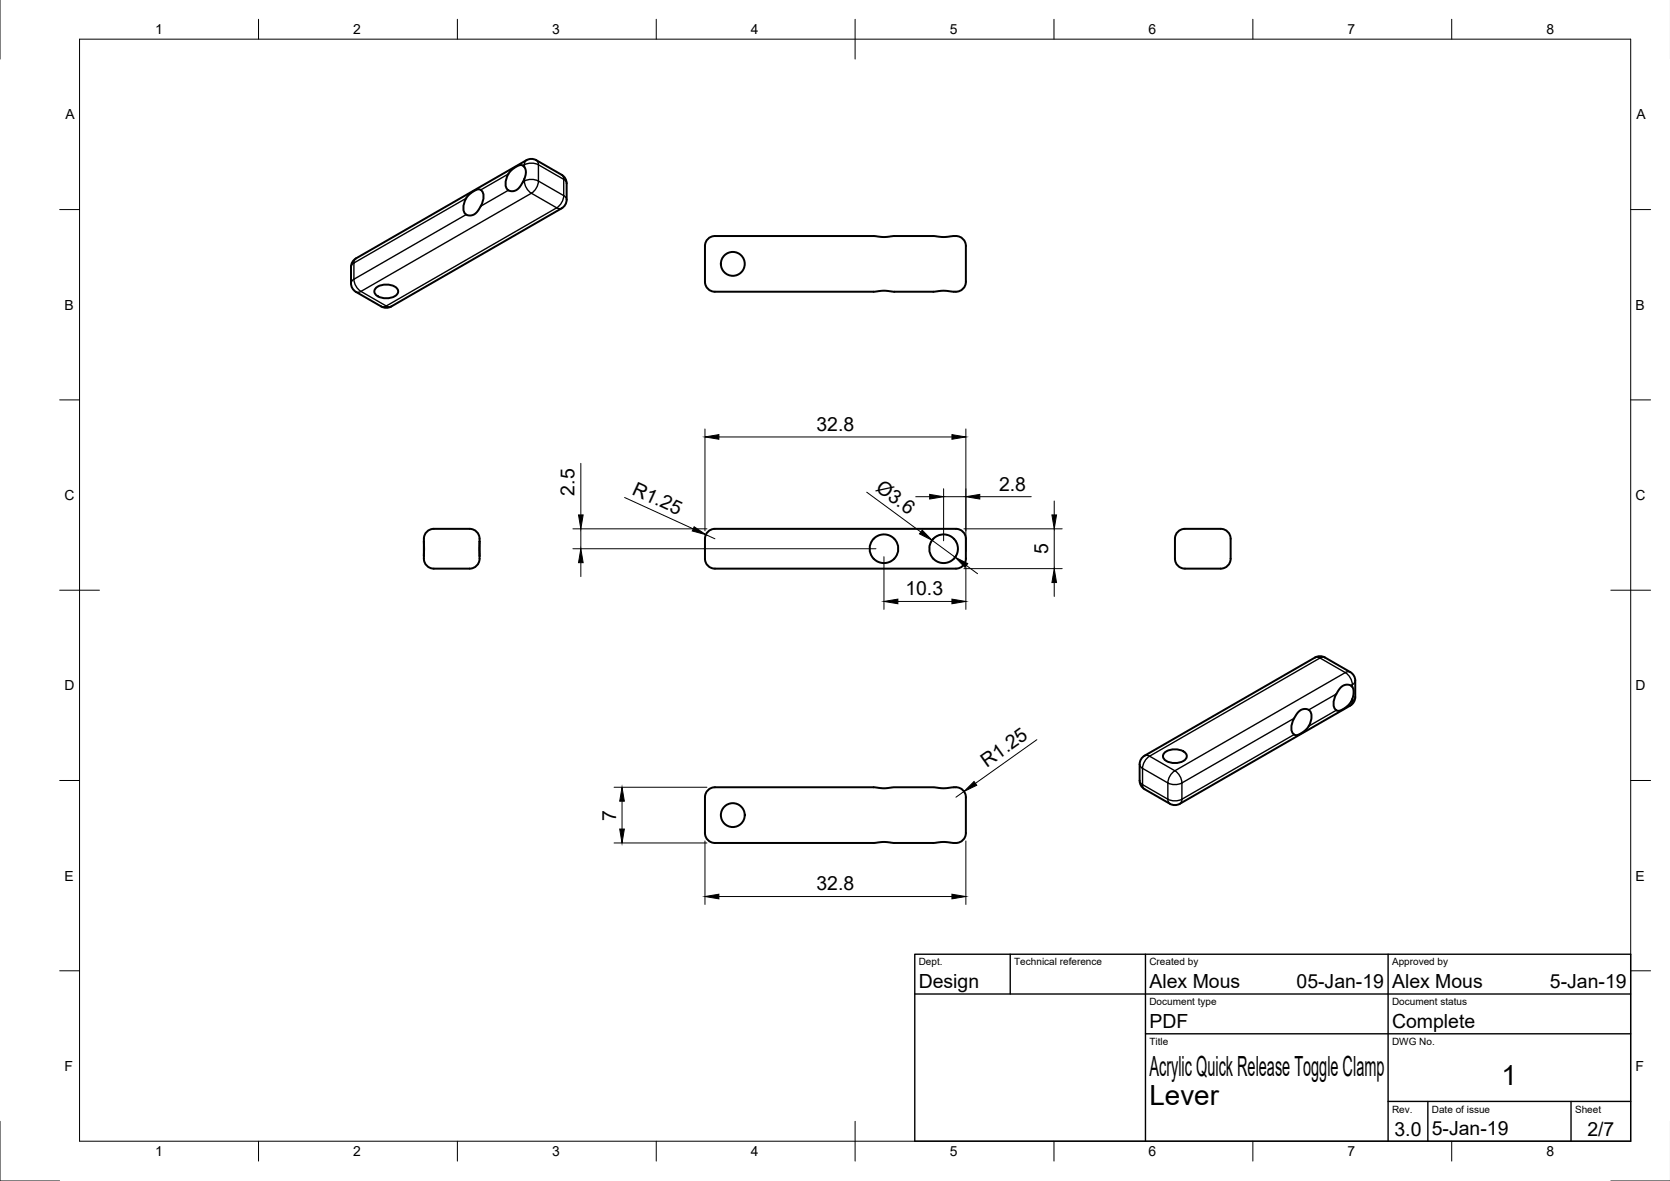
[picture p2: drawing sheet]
<svg xmlns="http://www.w3.org/2000/svg" width="420mm" height="297mm" viewBox="0 0 420 297" stroke-linecap="round" stroke-linejoin="round" font-family="sans-serif">
<!-- layer: Visible -->
<g fill="none" stroke="#000" stroke-width=".5">
<path d="M117.9 49.1l1.8-1.3 1.1-.1a1.59 1.59 0 0 1 .8 2l-.3 1.4-1.4 2.3-1.1 .7h-1.3a1.63 1.63 0 0 1-.9-2.1l.3-1.4zM128.5 43l1.5-1.1 1.2-.4 .8 .6 .3 1.4-.5 1.7-1.2 2.1-1.2 .7h-1.3a1.62 1.62 0 0 1-.9-2.1l.3-1.4zM142.6 50.2a2.51 2.51 0 0 1-1.3 2.2l-42.9 24.7a2.51 2.51 0 0 1-2.5 0l-6.3-3.7a2.5 2.5 0 0 1-1.3-2.1v-4.1a2.5 2.5 0 0 1 1.3-2.2l42.8-24.7a2.5 2.5 0 0 1 2.5 0l6.4 3.7a2.49 2.49 0 0 1 1.3 2.1v4.1M178.3 59.9l1-.5h.6h40l2.4 .2 2.6-.2h10l2.4 .2 2.5-.2a2.69 2.69 0 0 1 3.2 2.5v9a2.73 2.73 0 0 1-3.3 2.5l-2.4-.3-2.4 .3h-10l-2.6-.3-2.4 .3h-40a2.5 2.5 0 0 1-2.5-2.5v-9a2.5 2.5 0 0 1 .9-2zM94.6 72.4a4.1 4.1 0 0 1 5.5 .5 1.81 1.81 0 0 1-1.9 2l-1.3 .1a2.54 2.54 0 0 1-2.7-1.7zM106.6 136.2v3.6M106.6 139.8a2.62 2.62 0 0 0 2.5 3.2h9.1a2.61 2.61 0 0 0 2.5-3.2M106.6 135.5v.7M106.6 135.5a2.5 2.5 0 0 1 2.5-2.5h9.1a2.5 2.5 0 0 1 2.5 2.5M120.7 136.2v3.6M120.7 135.5v.7M177.4 135.5a2.5 2.5 0 0 1 2.5-2.5h60.6a2.5 2.5 0 0 1 2.5 2.5"/>
<path d="M177.4 135.5v5a2.5 2.5 0 0 0 2.5 2.5h60.6a2.5 2.5 0 0 0 2.5-2.5v-5M219.8 135.5l1.2-.8 1.3-.3 1.4 .3 1.3 .8M219.8 135.5a3.6 3.6 0 0 0 1.2 5.8l1.7 .3 1.6-.5a3.6 3.6 0 0 0 .7-5.6M234.8 135.5l1.2-.8 1.3-.3 1.5 .3 1.2 .8M234.8 135.5a3.6 3.6 0 0 0 1.2 5.8l1 .3 1.1-.1 1-.3 .8-.6a3.6 3.6 0 0 0 .1-5.1M295.6 135.5v5a2.5 2.5 0 0 0 2.5 2.5h9a2.5 2.5 0 0 0 2.5-2.5v-5M295.6 135.5a2.5 2.5 0 0 1 2.5-2.5h9a2.5 2.5 0 0 1 2.5 2.5M326.7 179l1.1-.6h1.2a1.63 1.63 0 0 1 1 2.1l-.4 1.4-.9 1.5-1.8 1.3-.7 .2-.4-.1a1.62 1.62 0 0 1-.9-2l.3-1.4zM339.9 172.4l.5 .7 .2 1-.2 1.2-.5 1.2-.7 .9-1.1 .8-1 .5h-.7a1.62 1.62 0 0 1-.9-2l.7-2.2 1.1-1.6 1.2-.7 1.4 .2M178.3 198.6l1-.5 .6-.1h40l2.4 .3 2.6-.3h10l2.4 .3 2.5-.3a2.69 2.69 0 0 1 3.2 2.5v9a2.73 2.73 0 0 1-3.3 2.5l-2.4-.2-2.4 .2h-10l-2.6-.2-2.4 .2h-40a2.5 2.5 0 0 1-2.5-2.5v-9a2.5 2.5 0 0 1 .9-1.9zM287.5 190.4l43.4-25a2.5 2.5 0 0 1 2.5 0l6.3 3.6a2.5 2.5 0 0 1 1.3 2.2v4.1a2.51 2.51 0 0 1-1.3 2.2l-42.9 24.7a2.51 2.51 0 0 1-2.5 0l-6.3-3.7a2.5 2.5 0 0 1-1.3-2.2v-4.1a2.5 2.5 0 0 1 .8-1.8zM293 189.3a4.1 4.1 0 0 1 5.5 .5 1.81 1.81 0 0 1-1.9 2l-1.3 .1a2.54 2.54 0 0 1-2.7-1.7z"/>
<circle cx="184.4" cy="66.4" r="3"/>
<circle cx="184.4" cy="205" r="3"/>
</g>
<!-- layer: Visible Narrow -->
<g fill="none" stroke="#000" stroke-width=".35">
<path d="M117.3 54l-28.3 16.2M117.3 49.9l-28.3 16.2M127.9 47.9l-7 4M127.9 43.8l-7 4M131.9 45.5a3.9 3.9 0 0 0 1.8 3.1M131.9 45.5l-.3 .2M131.9 41.4v.6M131.9 45v.5M131.9 41.4l-.3 .3M131.9 41.4a3.9 3.9 0 0 1 3.6 0M131.9 45.5a3.9 3.9 0 0 1 3.6 0M132.4 40.3l-.3 .4-.2 .7"/>
<path d="M133.7 48.6l-42.9 24.7M133.7 48.6l6.4 3.7M134.9 40.3l.4 .4 .2 .7M135.5 41.4v4.1M135.5 41.4l6.3 3.7M135.5 45.5l6.3 3.7M135.5 45.5a3.9 3.9 0 0 1-1.8 3.1M140.1 52.3l-42.9 24.7-6.4-3.7M140.1 52.3l.6 .2 .6-.1M141.3 44l.4 .4 .1 .7M141.8 45.1l.6 .5 .2 .5M141.8 49.2l.6 .5 .2 .5"/>
<path d="M141.8 45.1v4.1M141.8 49.2a3.9 3.9 0 0 1-1.7 3.1M89 66.1v4.1M89 70.2a3.9 3.9 0 0 0 1.8 3.1M89 66.1l-.5 .5-.2 .6M89 70.2l-.5 .5-.2 .6M89.6 65l-.4 .4-.2 .7M90.8 73.3l-.7 .2-.5-.1M95.9 77.1l.6 .1a1.09 1.09 0 0 1 1.4 0l.5-.1M330.9 165.4l.5-.1 .7 .2M332.1 165.5l-42.9 24.7 6.4 3.7M332.1 165.5l6.4 3.7-42.9 24.7"/>
<path d="M333.4 165.4l-.6-.1-.7 .2M336.2 178.6l-6.9 4M336.2 174.5l-6.9 4M339.7 169l-.6-.1-.6 .3a3.9 3.9 0 0 1 1.7 3M340.2 176.3l-.3 .2M340.2 172.2v.6M340.2 175.8v.5M340.2 172.2l-.3 .2M340.2 176.3l-.1 .7-.4 .5M341 175.3l-.2 .6-.6 .4M341 171.2l-.2 .6-.6 .4M286.7 192.2l.2 .6 .6 .5"/>
<path d="M286.7 196.3l.2 .6 .6 .4M287.5 193.3v4M287.5 193.3l6.3 3.6M287.5 197.3l6.3 3.7M287.5 197.3l.1 .8 .4 .4M288 190.1l.5-.1 .7 .2a3.9 3.9 0 0 0-1.7 3.1M293.8 196.9v4.1M293.8 196.9a3.9 3.9 0 0 0 3.6 0M295.6 193.9a3.9 3.9 0 0 0-1.8 3M295.6 193.9a3.9 3.9 0 0 1 1.8 3M297.4 196.9v4.1M325.6 184.7l-28.2 16.3"/>
<path d="M325.6 180.7l-28.2 16.2M293.8 201l.2 .7 .3 .5M293.8 201a3.9 3.9 0 0 0 3.6 0M297.4 201l-.2 .7-.4 .5"/>
</g>
<!-- layer: Border -->
<g fill="none" stroke="#000" stroke-width=".25">
<path d="M0 -.1v15M20 9.9h390.3v277.1h-390.3zM65 4.8v5.1M115.1 4.8v5.1M165.1 4.8v5.1M215.1 4.8v10.1M265.2 4.8v5.1M315.2 4.8v5.1M365.2 4.8v5.1M15 52.7h5M410.3 52.7h5M15 100.6h5"/>
<path d="M410.3 100.6h5M15 148.4h10M405.3 148.4h10M15 196.3h5M410.3 196.3h5M15 244.2h5M410.3 244.2h5M0 282v15h15M65 287v5M115.1 287v5M165.1 287v5M215.1 282v10"/>
<path d="M265.2 287v5M315.2 287v5M365.2 287v5M405.3 297h14.9"/>
</g>
<!-- layer: TitleBlock -->
<path d="M230.2 240h180.1v47h-180.1zM230.2 250h180.1M254.2 240v10M288.2 240v47M349.2 240v47M288.2 260h122.1M349.2 277h61.1M359.2 277v10M395.3 277v10" fill="none" stroke="#000" stroke-width=".35"/>
<!-- layer: Dimensions -->
<g fill="none" stroke="#000" stroke-width=".25">
<path d="M146.1 116.5v13M177.4 107.9v25.6M180.9 109.9h58.6M243 107.9v30.6M144.1 133h33.8M144.1 138h76.3M146.1 133v5M157.1 125.1l17.3 7.9M177.6 134.5l2.3 1M218.1 123.8l13.6 10M230.4 124.9h3.5M234.5 135.9l5.8 4.3"/>
<path d="M237.4 122.9v13.1M237.4 124.9h5.6M238.3 134.5a3.6 3.6 0 0 0-4.5 3.2M242.5 133h24.7M246.5 124.9h13M265.2 126v3.5M265.2 133v10M146.1 141.5v3.5M222.4 140v13.3M225.9 151.3h13.6M242.5 143h24.7M243 142.5v10.8"/>
<path d="M243.1 142.2l2.8 2.1M265.2 146.5v3.5M154.5 198h23.4M242.5 199.1l-2 1.4M260.9 186l-15.5 11M154.5 212h23.4M156.5 201.5v7M177.4 211.5v16M243 211.5v16M180.9 225.5h58.6"/>
</g>
<g fill="#000" stroke="#000" stroke-width=".25">
<path d="M177.4 109.9l3.5-.6v1.2zM239.5 109.3l3.5 .6-3.5 .6zM145.5 129.5h1.2l-.6 3.5zM174.6 132.5l3 2-3.4-1zM232 133.3l2.5 2.6-3.2-1.6zM233.9 124.3l3.5 .6-3.5 .6zM243 124.9l3.5-.6v1.2zM264.7 129.5h1.1l-.6 3.5zM146.1 138l.6 3.5h-1.2zM222.4 151.3l3.5-.6v1.2zM239.5 150.7l3.5 .6-3.5 .6zM240.3 140.2l3.2 1.6-.7 .9z"/>
<path d="M265.2 143l.6 3.5h-1.1zM242.5 199.1l2.6-2.5 .6 .9zM156.5 198l.6 3.5h-1.2zM155.9 208.5h1.2l-.6 3.5zM177.4 225.5l3.5-.6v1.2zM239.5 224.9l3.5 .6-3.5 .6z"/>
</g>
<g font-size="7">
<text x="289.2" y="270.5">Acrylic Quick Release Toggle Clamp</text>
<text x="377.8" y="272.9">1</text>
<text x="289.2" y="278">Lever</text>
</g>
<g font-size="4.9">
<text x="205.4" y="108.3">32.8</text>
<text x="144.6" y="124.7" transform="rotate(-90 144.6 124.7)">2.5</text>
<text x="158.8" y="124.2" transform="rotate(25 158.8 124.2)">R1.25</text>
<text x="220.1" y="123.2" transform="rotate(36 220.1 123.2)">Ø3.6</text>
<text x="251.4" y="123.4">2.8</text>
<text x="263.7" y="139.4" transform="rotate(-90 263.7 139.4)">5</text>
<text x="227.8" y="149.7">10.3</text>
<text x="248.3" y="193.1" transform="rotate(-35 248.3 193.1)">R1.25</text>
<text x="155" y="206.4" transform="rotate(-90 155 206.4)">7</text>
<text x="205.4" y="223.9">32.8</text>
<text x="231.2" y="248.5">Design</text>
<text x="289.2" y="248.5">Alex Mous</text>
<text x="326.2" y="248.5">05-Jan-19</text>
<text x="350.2" y="248.5">Alex Mous</text>
<text x="390" y="248.5">5-Jan-19</text>
<text x="289.2" y="258.5">PDF</text>
<text x="350.2" y="258.5">Complete</text>
<text x="350.8" y="285.7">3.0</text>
<text x="360.2" y="285.5">5-Jan-19</text>
<text x="399.4" y="285.7">2/7</text>
</g>
<g font-size="3.5">
<text x="39" y="8.6">1</text>
<text x="88.9" y="8.6">2</text>
<text x="138.9" y="8.6">3</text>
<text x="188.9" y="8.6">4</text>
<text x="239" y="8.6">5</text>
<text x="288.9" y="8.6">6</text>
<text x="339" y="8.6">7</text>
<text x="389.1" y="8.6">8</text>
<text x="16.4" y="30">A</text>
<text x="411.7" y="30">A</text>
<text x="16.2" y="77.9">B</text>
<text x="411.5" y="77.9">B</text>
<text x="16.3" y="125.8">C</text>
<text x="411.5" y="125.8">C</text>
<text x="16.2" y="173.6">D</text>
<text x="411.5" y="173.6">D</text>
<text x="16.3" y="221.5">E</text>
<text x="411.5" y="221.5">E</text>
<text x="16.3" y="269.4">F</text>
<text x="411.5" y="269.4">F</text>
<text x="39" y="290.8">1</text>
<text x="88.9" y="290.8">2</text>
<text x="138.9" y="290.8">3</text>
<text x="188.9" y="290.8">4</text>
<text x="239" y="290.8">5</text>
<text x="288.9" y="290.8">6</text>
<text x="339" y="290.8">7</text>
<text x="389.1" y="290.8">8</text>
</g>
<g font-size="2.5">
<text x="231.2" y="242.8">Dept.</text>
<text x="255.2" y="242.8">Technical reference</text>
<text x="289.2" y="242.8">Created by</text>
<text x="350.2" y="242.8">Approved by</text>
<text x="289.2" y="252.8">Document type</text>
<text x="350.2" y="252.8">Document status</text>
<text x="289.2" y="262.8">Title</text>
<text x="350.2" y="262.8">DWG No.</text>
<text x="350.2" y="279.8">Rev.</text>
<text x="360.2" y="279.8">Date of issue</text>
<text x="396.3" y="279.8">Sheet</text>
</g>
</svg>
